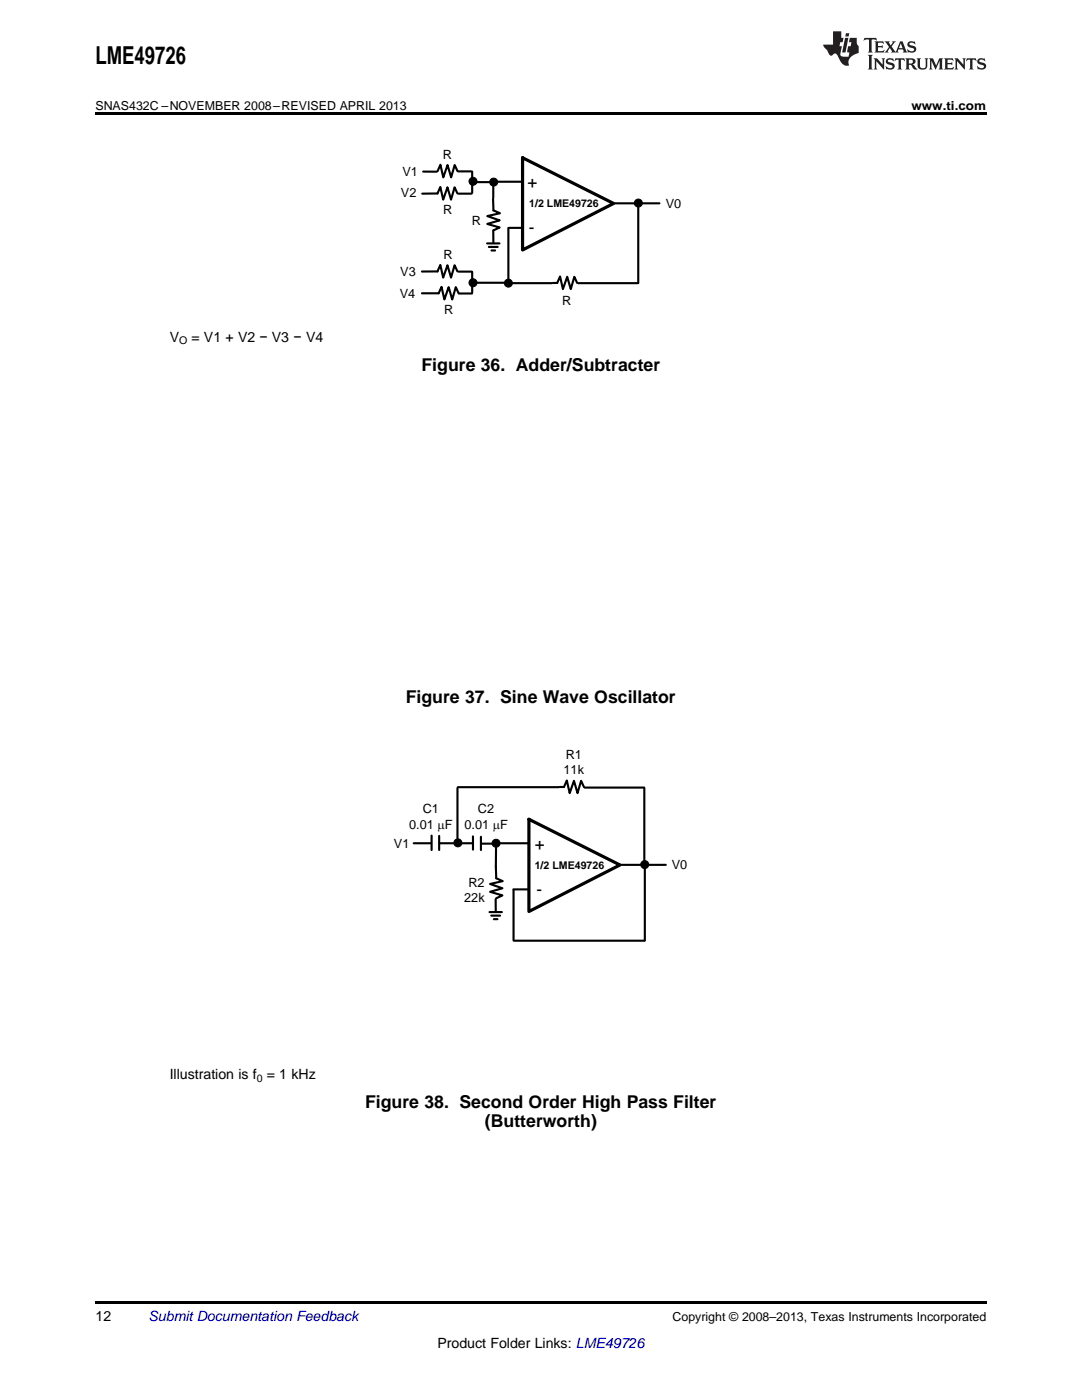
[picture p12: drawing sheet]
<svg xmlns="http://www.w3.org/2000/svg" width="216mm" height="279mm" viewBox="0 0 216 279" stroke-linecap="round" stroke-linejoin="round" font-family="sans-serif">
<path d="M19 22.5h177.8v.5h-177.8zM19 259.7h177.8v.5h-177.8z" fill="#000"/>
<g fill="none" stroke="#000" stroke-width=".42">
<path d="M84.4 34.2l2.7 .1M87.3 34.2l.6-1.3 .6 2.5 .8-2.5 .7 2.5 .7-2.5 .6 1.3M91.3 38.6l-.6-1.2-.7 2.4-.7-2.4-.9 2.4-.5-2.5-.6 1.3-3 .1M91.4 34.2h2.6M91.5 38.7h2.6M94.2 34.2v4.3M94.3 36.3h3.3M98.4 39.7l.1 2.3 1.3 .6-2.6 .5 2.5 .9-2.5 .7 2.5 .7-1.2 .6M98.4 37.3v2.2M99.2 36.3h5M84.2 58.5h3.3l.6-1.3 .6 2.6 .8-2.5 .7 2.5 .7-2.5 .6 1.2M91.3 54.2l-.6-1.3-.7 2.5-.7-2.5-.9 2.5-.5-2.5-.6 1.3h-3.1"/>
<path d="M91.5 54.2h2.6M91.6 58.6h2.6M94.2 56.4h6.3M94.2 54.2v4.2M97.2 48.6h2.5M97.5 49.3h1.8M98.1 50h.7M98.4 46v2.3M101.4 45.5v10.4M101.5 45.5h2.6M102.3 56.5h7.9M110.3 56.5h.9l.6-1.3 .5 2.5 .9-2.5 .7 2.5 .7-2.5 .6 1.3"/>
<path d="M115.4 56.5h11.8M122.4 40.6h9.2M127.4 41v15.5M91.3 157.3v10.5M91.4 157.1h20.1M111.7 157.1h.8l.6-1.3 .6 2.5 .8-2.5 .7 2.5 .7-2.5 .6 1.3M116.7 157.2h11.8M128.6 157.2v14.4M82.6 168.3h3.3M86.1 166.8v2.8M87.6 166.8v2.8M87.7 168.3h3"/>
<path d="M92.1 168.3h2.1M94.4 166.9v2.7M96 167v2.6M96.1 168.4h2.2M98.9 179.4v2.4M98.9 173l.1 2.3 1.3 .5-2.5 .6 2.4 .9-2.4 .7 2.4 .7-1.2 .6M99 169l-.1 4M99.6 168.3h5.9M102.4 177.5h3M102.5 177.6v10.1M123.7 172.6h9.2M128.7 173.3v14.4"/>
<path d="M97.7 182h2.4M98 182.7h1.8M98.5 183.4h.8M102.6 187.7h26"/>
</g>
<path d="M104.3 31.5l18.1 9.1-18.1 9.3zM105.5 163.5l18.2 9.1-18.2 9.3z" fill="none" stroke="#000" stroke-width=".64"/>
<g fill="#000">
<circle cx="94.4" cy="36.2" r=".8"/>
<circle cx="98.5" cy="36.3" r=".8"/>
<circle cx="94.4" cy="56.4" r=".8"/>
<circle cx="101.4" cy="56.5" r=".8"/>
<circle cx="127.4" cy="40.5" r=".8"/>
<circle cx="91.4" cy="168.2" r=".8"/>
<circle cx="99" cy="168.3" r=".8"/>
<circle cx="128.6" cy="172.5" r=".8"/>
</g>
<g fill="none" stroke="#000" stroke-width=".2">
<circle cx="94.4" cy="36.2" r=".8"/>
<circle cx="98.5" cy="36.3" r=".8"/>
<circle cx="94.4" cy="56.4" r=".8"/>
<circle cx="101.4" cy="56.5" r=".8"/>
<circle cx="127.4" cy="40.5" r=".8"/>
<circle cx="91.4" cy="168.2" r=".8"/>
<circle cx="99" cy="168.3" r=".8"/>
<circle cx="128.6" cy="172.5" r=".8"/>
</g>
<g fill="#231f20">
<path d="M172.5 7.6l-.1 .5 .4-.2h.6v.1v2.1l-.2 .4h.9l-.2-.4v-2.1l.1-.1h.5l.5 .2-.2-.5zM174.5 8.3l.2 .3v1.5l-.2 .4h1.8l.2-.6a1.04 1.04 0 0 1-1.3 .2v-.7h.6l.3 .2v-.6l-.3 .2h-.6v-.6l.8-.1 .4 .3-.2-.5zM176.5 8.3l.9 1.1-.9 1.1h.8l-.2-.2 .4-.7 .5 .7-.2 .2h1.5l-.2-.2 .2-.4h.9l.1 .4-.2 .2h1l-.3-.3-.7-1.9h-.5l-.9 2-.8-1 .9-1h-.8l.1 .3-.4 .5-.3-.6 .1-.2zM179.7 8.6l.4 1h-.7zM181.3 8.4a.63 .63 0 0 0-.2 .7 .63 .63 0 0 0 .6 .4l.6 .2 .1 .2a.75 .75 0 0 1-.7 .4 .75 .75 0 0 1-.6-.5l.1 .7 .1-.1a1.11 1.11 0 0 0 1.5-.6 1.13 1.13 0 0 0-1.2-.8l-.1-.4a1.04 1.04 0 0 1 1.2 .2l-.2-.5-.2 .1-.4-.2zM173.2 10.9l.2 .4v2.2l-.2 .4h1l-.3-.4v-2.2l.3-.4zM174.3 11.6l.3 .4v1.5l-.3 .4h.8l-.2-.4v-1.3l1.5 1.7v-1.9l.2-.4h-.7l.2 .4v.9l-1.1-1.3zM177 11.8a.62 .62 0 0 0-.2 .7 .62 .62 0 0 0 .6 .4l.6 .1 .1 .3a.76 .76 0 0 1-.7 .3 .76 .76 0 0 1-.7-.4l.2 .7 .1-.1a1.11 1.11 0 0 0 1.5-.6 1.13 1.13 0 0 0-1.2-.8l-.1-.4a1.04 1.04 0 0 1 1.2 .2l-.2-.6-.2 .1-.5-.1zM178.7 11.6l-.2 .6a.61 .61 0 0 1 .8-.3v1.6l-.2 .4h.9l-.2-.4v-1.6a.63 .63 0 0 1 .7 .3l-.1-.6zM180.6 11.6l.3 .4v1.5l-.3 .4h1l-.2-.2-.1-.8 .6 .2a.76 .76 0 0 0 1.2 .7l-1-1a.58 .58 0 0 0 .6-.5 .58 .58 0 0 0-.5-.6zM181.4 11.9h.1a.45 .45 0 0 1 .5 .1 .45 .45 0 0 1 .1 .5l-.8 .2zM182.9 11.6l.2 .2a2.17 2.17 0 0 0 .3 1.9 .99 .99 0 0 0 1.6-.6v-1.1l.2-.4h-.7l.2 .2a1.92 1.92 0 0 1-.2 1.8 .6 .6 0 0 1-.9-.5v-1.1l.2-.4zM185.4 11.6l.2 .4v1.5l-.2 .4h.7l-.2-.4v-1.4l.8 1.8 .8-1.8v1.4l-.2 .4h.9l-.2-.4v-1.5l.2-.4h-.8l-.6 1.5-.6-1.5zM188.4 11.6l.2 .4v1.5l-.2 .4h1.8l.1-.6a1.04 1.04 0 0 1-1.2 .1v-.6h.5l.4 .2v-.6l-.4 .2h-.5v-.7h.8l.3 .3-.1-.6zM190.5 11.6l.2 .4v1.5l-.2 .4h.7l-.2-.4v-1.3l1.5 1.7v-1.9l.2-.4h-.7l.2 .4v.9l-1.1-1.3zM192.9 11.6l-.1 .6a.61 .61 0 0 1 .7-.3l.1 1.6-.3 .4h1l-.3-.4 .1-1.6a.63 .63 0 0 1 .7 .3l-.1-.6zM195.2 11.8a.62 .62 0 0 0-.2 .7 .62 .62 0 0 0 .6 .4l.6 .1 .1 .3a.76 .76 0 0 1-.7 .3 .76 .76 0 0 1-.6-.4l.1 .7 .1-.1a1.11 1.11 0 0 0 1.6-.6 1.13 1.13 0 0 0-1.3-.8l-.1-.4a1.04 1.04 0 0 1 1.2 .2l-.1-.6-.2 .1-.5-.1z"/>
<path d="M166.2 6.3v2.6h-1.9v.4l.8 .9a.91 .91 0 0 0 1 .8 .56 .56 0 0 1 .5-.3 .56 .56 0 0 1 .5 .3l.4 .8a1.53 1.53 0 0 0 1.9 1.2 1.54 1.54 0 0 1 1-2.1l.9-.3v-1.4a1.52 1.52 0 0 1-.4-1.6h-1.3l-.2 .8h.5l-.2 .8h-.5l-.1 1v.2l.4 .1-.2 .8a1.93 1.93 0 0 1-1.6-.3l.3-1.8h-.5l.2-.8h.4l.2-.8h-.4v-1.3zM168.6 7.6l-.6 2.9h.7l.6-2.9zM168.8 6.6l-.1 .7h.6l.2-.7z"/>
</g>
<text font-size="4.9" x="19" y="12.8">LME49726</text>
<g font-size="3.5">
<text x="84.1" y="74">Figure 36. Adder/Subtracter</text>
<text x="81" y="140.3">Figure 37. Sine Wave Oscillator</text>
<text x="72.8" y="221.2">Figure 38. Second Order High Pass Filter</text>
<text x="96.8" y="224.9">(Butterworth)</text>
</g>
<g font-size="3.4">
<text x="105.3" y="37.5">+</text>
<text x="105.5" y="46.5">-</text>
<text x="106.7" y="169.6">+</text>
<text x="107.1" y="178.7">-</text>
</g>
<g font-size="2.8">
<text x="33.9" y="68.2">V</text>
<text x="38.2" y="68.2">= V1 + V2 − V3 − V4</text>
<text x="33.9" y="215.3">Illustration is f</text>
<text x="53.2" y="215.3">= 1 kHz</text>
<text x="19" y="263.6">12</text>
<text x="87.3" y="269">Product Folder Links: LME49726</text>
</g>
<text font-size="2.8" fill="#0000c8" x="29.6" y="263.6">Submit Documentation Feedback</text>
<g font-size="2.5">
<text x="19" y="21.9">SNAS432C –NOVEMBER 2008–REVISED APRIL 2013</text>
<text x="181.9" y="21.9">www.ti.com</text>
<text x="80.3" y="35.2">V1</text>
<text x="88.4" y="31.7">R</text>
<text x="80" y="39.3">V2</text>
<text x="132.8" y="41.4">V0</text>
<text x="88.4" y="42.7">R</text>
<text x="94.1" y="44.9">R</text>
<text x="88.5" y="51.7">R</text>
<text x="79.8" y="59.4">V4</text>
<text x="79.9" y="55">V3</text>
<text x="88.6" y="62.6">R</text>
<text x="112.2" y="60.8">R</text>
<text x="112.5" y="154.5">11k</text>
<text x="112.9" y="151.5">R1</text>
<text x="81.6" y="165.4">0.01 PF</text>
<text x="84.3" y="162.3">C1</text>
<text x="92.7" y="165.4">0.01 PF</text>
<text x="95.4" y="162.3">C2</text>
<text x="78.6" y="169.2">V1</text>
<text x="134" y="173.5">V0</text>
<text x="92.6" y="180">22k</text>
<text x="93.5" y="176.9">R2</text>
<text x="134.2" y="263.6">Copyright © 2008–2013, Texas Instruments Incorporated</text>
</g>
<g font-size="2.1">
<text x="105.6" y="41.4">1/2 LME49726</text>
<text x="35.7" y="68.7">O</text>
<text x="106.7" y="173.4">1/2 LME49726</text>
<text x="51.2" y="215.9">0</text>
</g>
</svg>
